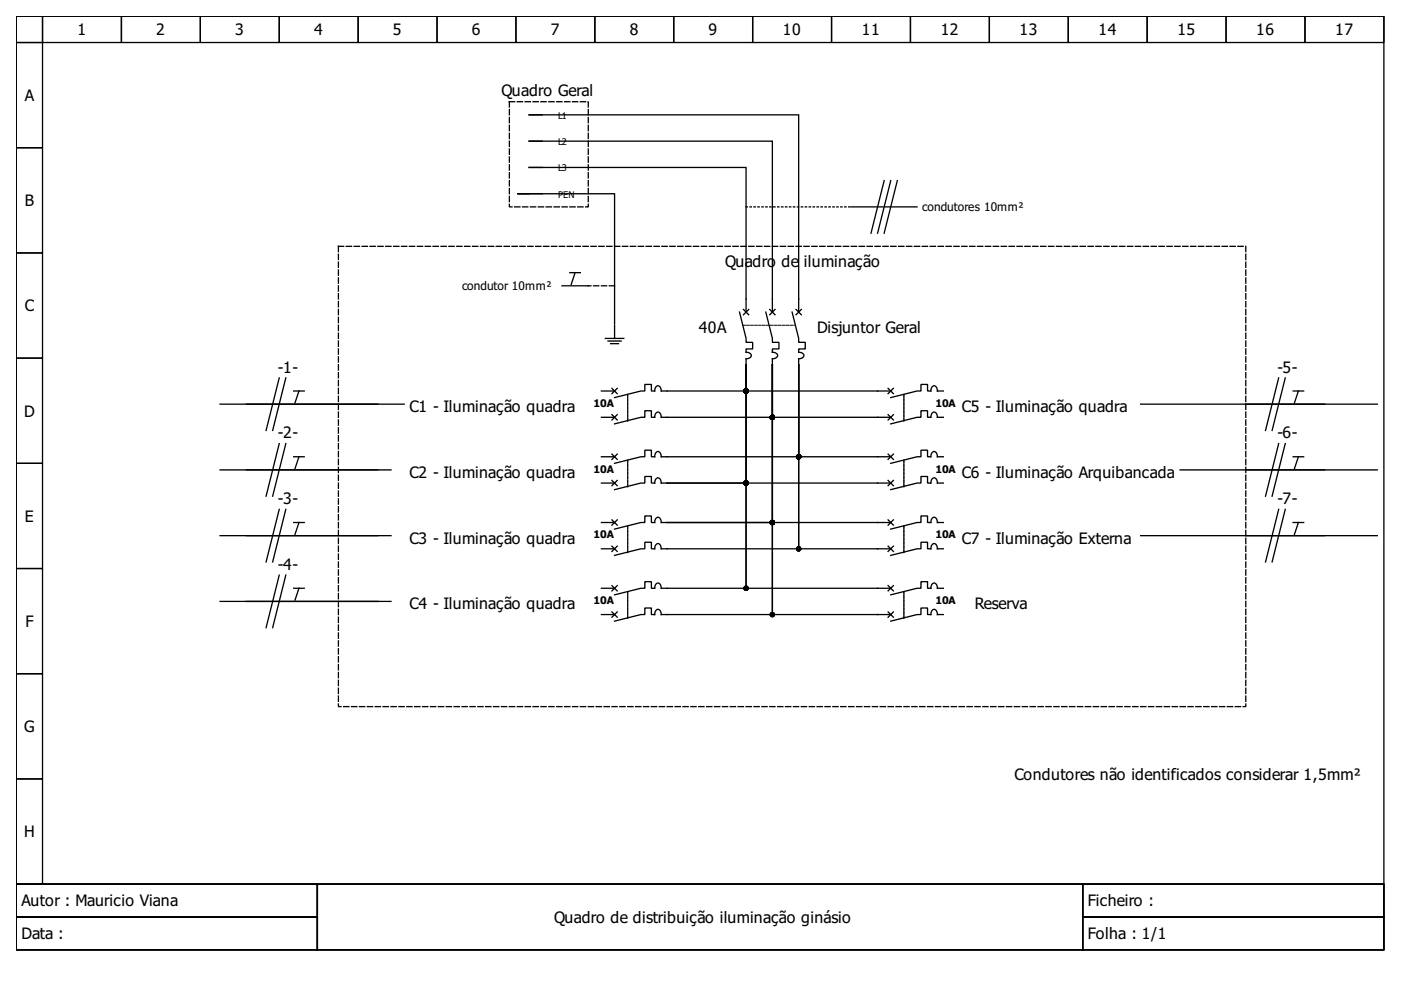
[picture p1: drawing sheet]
<svg xmlns="http://www.w3.org/2000/svg" width="297mm" height="210mm" viewBox="0 0 297 210" stroke-linecap="round" stroke-linejoin="round" font-family="sans-serif">
<g fill="none" stroke="#000" stroke-width=".28">
<path d="M3.4 3.4h290v184.1h-290zM3.4 3.4h5.6v5.6h-5.6zM3.4 9h5.6v22.3h-5.6zM9 3.4h16.7v5.6h-16.7zM25.7 3.4h16.8v5.6h-16.8zM42.5 3.4h16.7v5.6h-16.7zM59.2 3.4h16.7v5.6h-16.7zM75.9 3.4h16.8v5.6h-16.8zM92.7 3.4h16.7v5.6h-16.7zM109.4 3.4h16.7v5.6h-16.7zM126.1 3.4h16.7v5.6h-16.7zM142.8 3.4h16.8v5.6h-16.8z"/>
<path d="M159.6 3.4h16.7v5.6h-16.7zM176.3 3.4h16.7v5.6h-16.7zM193 3.4h16.8v5.6h-16.8zM209.8 3.4h16.7v5.6h-16.7zM226.5 3.4h16.7v5.6h-16.7zM243.2 3.4h16.8v5.6h-16.8zM260 3.4h16.7v5.6h-16.7zM276.7 3.4h16.7v5.6h-16.7zM3.4 31.3h5.6v22.3h-5.6zM115 29.9h-2.8h51.6v36.3M115 24.4h-2.8h57.1v41.8M115 35.5h-2.8h46v30.7"/>
<path d="M187.5 38.3l-2.8 11.1M188.9 38.3l-2.8 11.1M190.2 38.3l-2.7 11.1M3.4 53.6h5.6v22.3h-5.6zM112.2 41.1h-2.5h20.6v27.6M112.5 41.1h2.5M120.8 57.8h2.3M121.9 57.8l-.8 2.5M180.5 43.9h13.9M3.4 75.9h5.6v22.3h-5.6zM119.1 60.6h5.6M128.3 71.7h4"/>
<path d="M128.9 72.3h2.8M129.5 72.9h1.6M130.3 69v2.7M156.8 66.2l1.4 5.5v.9h1.4v1.4h-1.4v.7a.83 .83 0 0 1 1 .9l-.6 .4-.4 .1v1.2M157.6 65.6l1.1 1.1M158.2 77.3v5.6h-18a.83 .83 0 0 0-1-1l-.3 .6-.1 .4h-.7v-1.4h-1.4v1.4h-.8l-5.6 1.4M158.2 77.3v47.4h-18a.83 .83 0 0 0-1-1l-.3 .6-.1 .4h-.7v-1.4h-1.4v1.4h-.8l-5.6 1.4M158.2 77.3v5.6h30.7M158.2 77.3v25.1h-16.7M158.2 77.3v47.4h30.7M158.7 65.6l-1.1 1.1M162.4 66.2l1.4 5.5v.9h1.4v1.4h-1.4v.7a.83 .83 0 0 1 1 .9l-.6 .4-.4 .1v1.2"/>
<path d="M163.2 65.6l1.1 1.1M163.8 77.3v11.2h-23.6a.83 .83 0 0 0-1-1l-.3 .5-.1 .5h-.7v-1.4h-1.4v1.4h-.8l-5.6 1.4M163.8 77.3v53h-23.6a.83 .83 0 0 0-1-1l-.3 .6-.1 .4h-.7v-1.4h-1.4v1.4h-.8l-5.6 1.4M163.8 77.3v11.2h25.1M163.8 77.3v33.5h-22.3M163.8 77.3v53h25.1M164.3 65.6l-1.1 1.1M167.9 66.2l1.4 5.5v.9h1.4v1.4h-1.4v.7a.83 .83 0 0 1 1.1 .9l-.6 .4-.5 .1v1.2M168.8 65.6l1.1 1.1M169.3 77.3v19.5h-29.1a.83 .83 0 0 0-1-1l-.3 .6-.1 .4h-.7v-1.4h-1.4v1.4h-.8l-5.6 1.4M169.3 77.3v39.1h-29.1a.83 .83 0 0 0-1-1.1l-.3 .6-.1 .5h-.7v-1.4h-1.4v1.4h-.8l-5.6 1.4M169.3 77.3v19.5h19.6"/>
<path d="M169.3 77.3v39.1h19.6M169.9 65.6l-1.1 1.1M3.4 98.2h5.6v22.3h-5.6zM46.7 85.7h39M46.7 99.6h36.2M59.2 94.1l-2.8 11.1M59.2 80.1l-2.8 11.2M60.6 94.1l-2.8 11.1M60.6 80.1l-2.8 11.2M62.3 82.9h2.2M62.3 96.8h2.2M63.4 96.8l-.9 2.6"/>
<path d="M63.4 82.9l-.9 2.5M127.5 82.9h2.8M127.5 88.5h2.8M127.5 96.8h2.8M129.7 87.9l1.2 1.1M129.7 82.3l1.2 1.2M129.7 96.3l1.2 1.1M130.9 87.9l-1.2 1.1M130.9 82.3l-1.2 1.2M130.9 96.3l-1.2 1.1M188.3 87.9l1.1 1.1M188.3 82.3l1.1 1.2"/>
<path d="M188.3 96.3l1.1 1.1M189.4 87.9l-1.1 1.1M189.4 82.3l-1.1 1.2M189.4 96.3l-1.1 1.1M200 82.9h-1.2a.83 .83 0 0 0-1-1l-.4 .6v.4h-.7v-1.4h-1.4v1.4h-.9l-5.5 1.4M200 88.5h-1.2a.83 .83 0 0 0-1-1l-.4 .5v.5h-.7v-1.4h-1.4v1.4h-.9l-5.5 1.4M200 96.8h-1.2a.83 .83 0 0 0-1-1l-.4 .6v.4h-.7v-1.4h-1.4v1.4h-.9l-5.5 1.4M250.2 99.6h41.8M271.1 80.1l-2.8 11.2M271.1 94.1l-2.8 11.1M272.5 80.1l-2.8 11.2M272.5 94.1l-2.8 11.1"/>
<path d="M274.2 82.9h2.2M274.2 96.8h2.2M275.3 82.9l-.9 2.5M275.3 96.8l-.9 2.6M292 85.7h-50.2M46.7 113.6h36.2M59.2 108l-2.8 11.1M60.6 108l-2.8 11.1M62.3 110.8h2.2M63.4 110.8l-.9 2.5M127.5 110.8h2.8M127.5 116.4h2.8"/>
<path d="M127.5 102.4h2.8M129.7 101.9l1.2 1.1M129.7 115.8l1.2 1.1M129.7 110.2l1.2 1.1M130.9 101.9l-1.2 1.1M130.9 115.8l-1.2 1.1M130.9 110.2l-1.2 1.1M141.5 102.4h47.4M141.5 110.8h47.4M141.5 102.4h-1.3a.83 .83 0 0 0-1-1l-.3 .6-.1 .4h-.7v-1.4h-1.4v1.4h-.8l-5.6 1.4M141.5 110.8h-1.3a.83 .83 0 0 0-1-1l-.3 .5-.1 .5h-.7v-1.4h-1.4v1.4h-.8l-5.6 1.4M188.3 115.8l1.1 1.1"/>
<path d="M188.3 110.2l1.1 1.1M188.3 101.9l1.1 1.1M189.4 115.8l-1.1 1.1M189.4 110.2l-1.1 1.1M189.4 101.9l-1.1 1.1M200 110.8h-1.2a.83 .83 0 0 0-1-1l-.4 .5v.5h-.7v-1.4h-1.4v1.4h-.9l-5.5 1.4M200 116.4h-1.2a.83 .83 0 0 0-1-1.1l-.4 .6v.5h-.7v-1.4h-1.4v1.4h-.9l-5.5 1.4M200 102.4h-1.2a.83 .83 0 0 0-1-1l-.4 .6v.4h-.7v-1.4h-1.4v1.4h-.9l-5.5 1.4M271.1 108l-2.8 11.1M272.5 108l-2.8 11.1M274.2 110.8h2.2M275.3 110.8l-.9 2.5"/>
<path d="M292 113.6h-50.2M3.4 120.5h5.6v22.3h-5.6zM46.7 127.5h36.2M59.2 121.9l-2.8 11.2M60.6 121.9l-2.8 11.2M62.3 124.7h2.2M63.4 124.7l-.9 2.5M127.5 124.7h2.8M127.5 130.3h2.8M129.7 129.7l1.2 1.2M129.7 124.2l1.2 1.1M130.9 129.7l-1.2 1.2"/>
<path d="M130.9 124.2l-1.2 1.1M188.3 129.7l1.1 1.2M188.3 124.2l1.1 1.1M189.4 129.7l-1.1 1.2M189.4 124.2l-1.1 1.1M200 124.7h-1.2a.83 .83 0 0 0-1-1l-.4 .6v.4h-.7v-1.4h-1.4v1.4h-.9l-5.5 1.4M200 130.3h-1.2a.83 .83 0 0 0-1-1l-.4 .6v.4h-.7v-1.4h-1.4v1.4h-.9l-5.5 1.4M3.4 142.8h5.6v22.4h-5.6zM3.4 165.2h5.6v22.3h-5.6zM3.4 187.5h290v13.9h-290zM3.4 187.5h63.9v6.9h-63.9zM3.4 194.4h63.9v7h-63.9z"/>
<path d="M67.3 187.5h162.3v13.9h-162.3zM229.6 187.5h63.8v6.9h-63.8zM229.6 194.4h63.8v7h-63.8z"/>
</g>
<path d="M108 21.6h16.7v22.3h-16.7zM71.7 52.2h192.4v97.6h-192.4zM130.3 60.6h-5.6" fill="none" stroke="#000" stroke-width=".28" stroke-dasharray="1.1 .6"/>
<path d="M158.2 43.9h22.3" fill="none" stroke="#000" stroke-width=".28" stroke-dasharray=".3 .6"/>
<g fill="none" stroke="#000" stroke-width=".21" stroke-dasharray=".6 .3">
<path d="M157.5 69h11.1M133.1 89.2v-5.6M133.1 89.3v-5.6M191.6 89.2v-5.6M191.6 89.3v-5.6M133.1 103.1v-5.6M133.1 103.3v-5.6M133.1 117.1v-5.6M133.1 117.2v-5.6M191.6 117.1v-5.6M191.6 117.2v-5.6M191.6 103.1v-5.6"/>
<path d="M191.6 103.3v-5.6M133.1 131v-5.6M133.1 131.1v-5.5M191.6 131v-5.6M191.6 131.1v-5.5"/>
</g>
<g fill="#000" stroke="#000" stroke-width=".28">
<circle cx="158.2" cy="82.9" r=".42"/>
<circle cx="163.8" cy="88.5" r=".42"/>
<circle cx="169.3" cy="96.8" r=".42"/>
<circle cx="158.2" cy="102.4" r=".42"/>
<circle cx="163.8" cy="110.8" r=".42"/>
<circle cx="169.3" cy="116.4" r=".42"/>
<circle cx="158.2" cy="124.7" r=".42"/>
<circle cx="163.8" cy="130.3" r=".42"/>
</g>
<g font-size="3.3">
<text x="16.4" y="7.5">1</text>
<text x="33.1" y="7.5">2</text>
<text x="49.9" y="7.5">3</text>
<text x="66.6" y="7.5">4</text>
<text x="83.3" y="7.5">5</text>
<text x="100" y="7.5">6</text>
<text x="116.8" y="7.5">7</text>
<text x="133.5" y="7.5">8</text>
<text x="150.2" y="7.5">9</text>
<text x="166" y="7.5">10</text>
<text x="182.7" y="7.5">11</text>
<text x="199.4" y="7.5">12</text>
<text x="216.2" y="7.5">13</text>
<text x="232.9" y="7.5">14</text>
<text x="249.6" y="7.5">15</text>
<text x="266.4" y="7.5">16</text>
<text x="283.1" y="7.5">17</text>
<text x="5.3" y="21.4">A</text>
<text x="106.3" y="20.4">Quadro Geral</text>
<text x="5.3" y="43.7">B</text>
<text x="153.7" y="56.7">Quadro</text>
<text x="165.7" y="56.7">de</text>
<text x="170.5" y="56.7">iluminação</text>
<text x="5.3" y="66">C</text>
<text x="148.1" y="70.6">40A</text>
<text x="173.2" y="70.6">Disjuntor Geral</text>
<text x="58.9" y="79">-1-</text>
<text x="270.8" y="79">-5-</text>
<text x="5.1" y="88.3">D</text>
<text x="86.8" y="87.4">C1 - Iluminação quadra</text>
<text x="203.9" y="87.4">C5 - Iluminação quadra</text>
<text x="58.9" y="92.9">-2-</text>
<text x="270.8" y="92.9">-6-</text>
<text x="86.8" y="101.3">C2 - Iluminação quadra</text>
<text x="203.9" y="101.3">C6 - Iluminação Arquibancada</text>
<text x="58.9" y="106.9">-3-</text>
<text x="270.8" y="106.9">-7-</text>
<text x="5.3" y="110.6">E</text>
<text x="86.8" y="115.2">C3 - Iluminação quadra</text>
<text x="203.9" y="115.2">C7 - Iluminação Externa</text>
<text x="58.9" y="120.8">-4-</text>
<text x="86.8" y="129.2">C4 - Iluminação quadra</text>
<text x="206.7" y="129.2">Reserva</text>
<text x="5.4" y="132.9">F</text>
<text x="5.1" y="155.3">G</text>
<text x="215.1" y="165.4">Condutores não identificados considerar 1,5mm²</text>
<text x="5.1" y="177.6">H</text>
<text x="4.6" y="192.2">Autor : Mauricio Viana</text>
<text x="117.5" y="195.7">Quadro de distribuição iluminação ginásio</text>
<text x="230.7" y="192.2">Ficheiro :</text>
<text x="4.6" y="199.2">Data :</text>
<text x="230.7" y="199.2">Folha : 1/1</text>
</g>
<g font-size="2.5">
<text x="195.5" y="44.7">condutores 10mm²</text>
<text x="98" y="61.4">condutor 10mm²</text>
</g>
<g font-size="2.2">
<text x="125.8" y="86.2">10A</text>
<text x="198.3" y="86.2">10A</text>
<text x="125.8" y="100.2">10A</text>
<text x="198.3" y="100.2">10A</text>
<text x="125.8" y="114.1">10A</text>
<text x="198.3" y="114.1">10A</text>
<text x="125.8" y="128.1">10A</text>
<text x="198.3" y="128.1">10A</text>
</g>
<g font-size="2">
<text x="118.3" y="25.2">L1</text>
<text x="118.3" y="30.8">L2</text>
<text x="118.3" y="41.9">PEN</text>
<text x="118.3" y="36.3">L3</text>
</g>
</svg>
